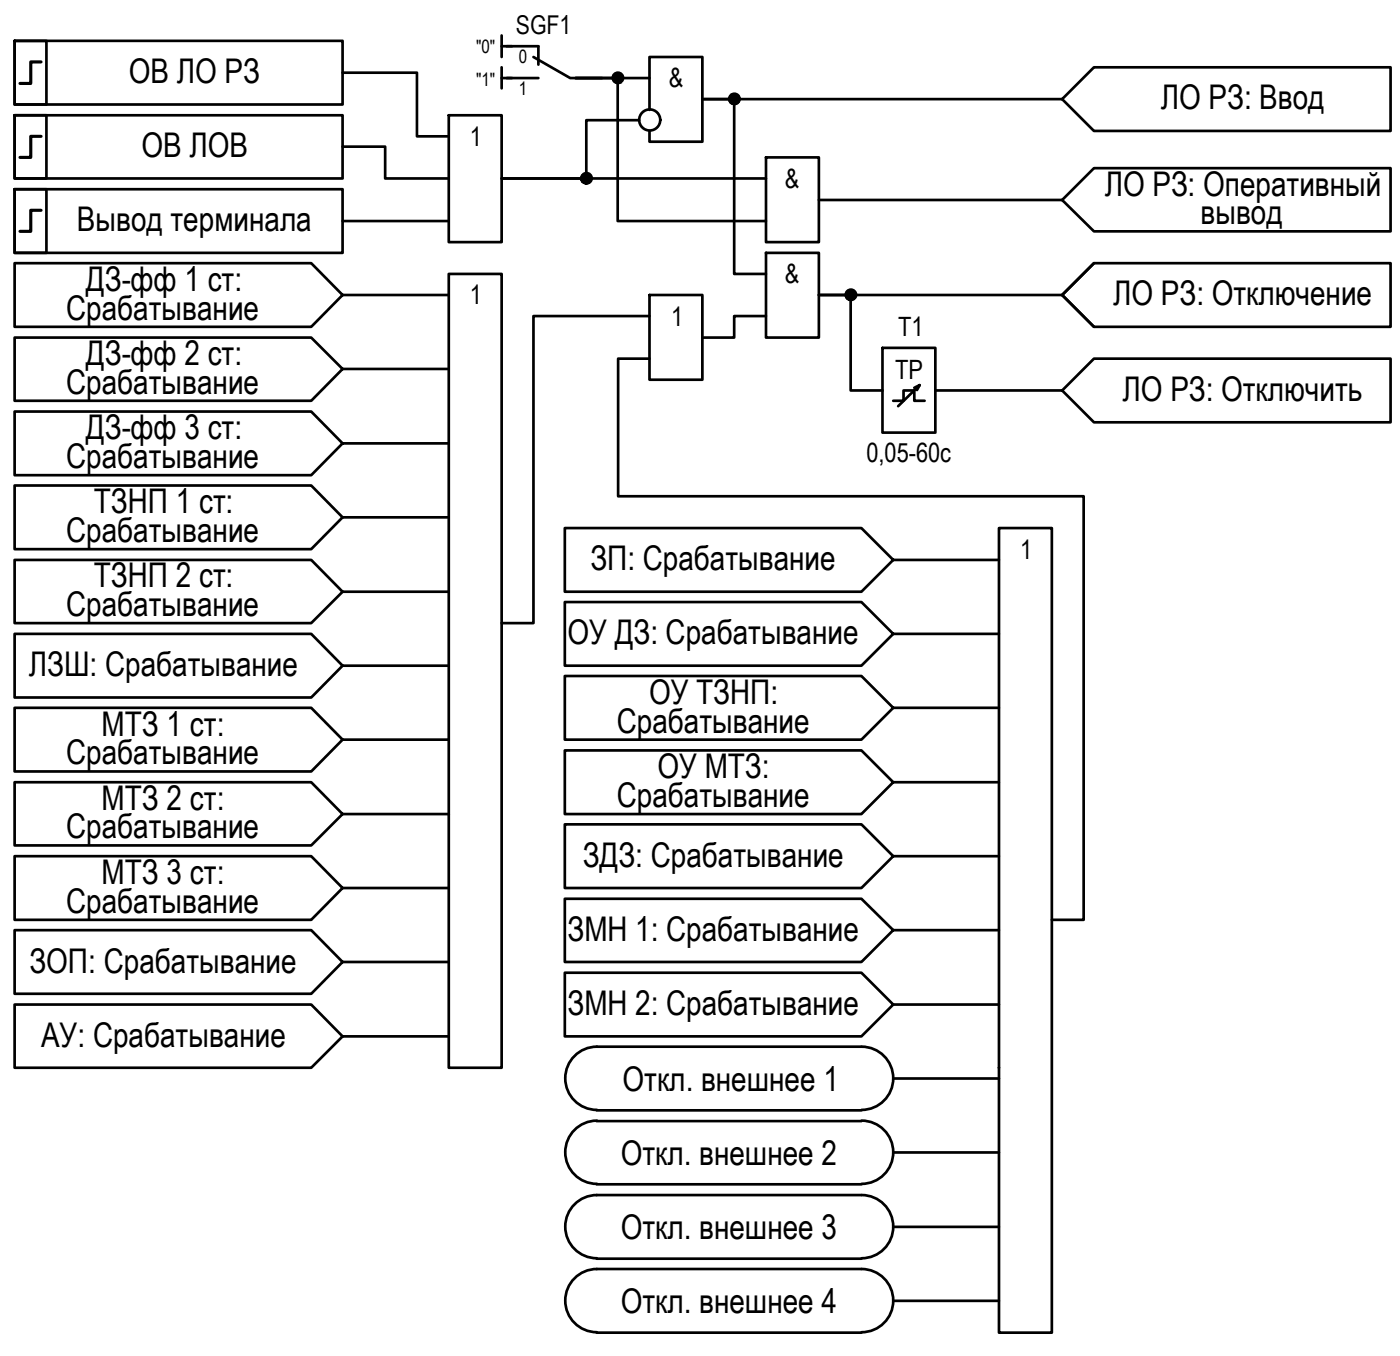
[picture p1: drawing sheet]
<svg xmlns="http://www.w3.org/2000/svg" width="132mm" height="128mm" viewBox="0 0 132 128" stroke-linecap="round" stroke-linejoin="round" font-family="sans-serif">
<!-- layer: 0 -->
<g fill="none" stroke="#000" stroke-width=".25">
<path d="M1.4 10.9h3v6h-3zM1.4 10.9h31v6h-31zM1.4 17.9h31v6h-31zM1.4 17.9h3v6h-3zM1.4 3.9h3v6h-3zM1.4 3.9h31v6h-31zM32.4 13.8h4v3.1h6M32.4 6.9h7v6h3M42.4 10.9h5v12h-5zM47.4 3.4v2M47.4 6.4v1.9M47.4 4.4h1"/>
<path d="M47.4 7.4h1M60.4 11.4h-5v5.5h-8h25M61.4 7.4h-7h4v13.5h14M61.4 10.4v-5h5v8h-5v-1M72.4 14.9h5v8h-5zM77.4 18.9h23M100.4 9.4l3-3h28v6h-28zM100.4 9.4h-34h3v16.5h3M100.4 18.9l3-3h28v6h-28zM1.4 24.9h28l3 3-3 3h-28zM1.4 31.9h28l3 2.9-3 3.1h-28zM32.4 27.9h10"/>
<path d="M32.4 20.9h10M32.4 34.8h10M42.4 25.9h5v74.9h-5zM61.4 27.9h5v8h-5zM61.4 33.9h-3v13h44v40h-3M61.4 29.9h-11v28.9h-3M72.4 23.9h5v8h-5zM72.4 29.9h-3v2h-3M83.4 32.9h5v8h-5zM84.4 37.9h1v-1h1v1h1M86.4 36.6l.5-.2-.3 .4M86.9 36.4l-2 2"/>
<path d="M88.4 36.9h12l3-3h28v6h-28l-3-3M100.4 27.9l3-3h28v6h-28zM100.4 27.9h-23h3v9h3M103.4 24.9l-3 3 3 3M1.4 45.9h28l3 3-3 3h-28zM1.4 52.9h28l3 3-3 2.9h-28zM1.4 59.9h28l3 3-3 3h-28zM32.4 41.9l-3 3h-28v-6h28l3 3h10M32.4 48.9h10M32.4 55.9h10M53.4 56.9h28l3 3-3 3h-28zM84.4 52.9l-3 3h-28v-6h28l3 3h10"/>
<path d="M84.4 59.9h10M94.4 49.9h5v76h-5zM1.4 66.9h28l3 3-3 3h-28zM1.4 73.9h28l3 3-3 2.9h-28zM32.4 62.9h10M32.4 69.9h10M32.4 76.9h10M53.4 63.8h28l3 3.1-3 3h-28zM53.4 70.9h28l3 3-3 3h-28zM53.4 77.9h28l3 3-3 3h-28zM84.4 66.9h10M84.4 73.9h10"/>
<path d="M1.4 80.9h28l3 3-3 3h-28zM1.4 87.8h28l3 3.1-3 3h-28zM1.4 94.9h28l3 3-3 2.9h-28zM32.4 83.9h10M32.4 90.9h10M32.4 97.9h10M53.4 84.9h28l3 2.9-3 3.1h-28zM53.4 91.9h28l3 3-3 3h-28zM56.4 98.9h25M56.4 98.9a2.98 2.98 0 0 0-3 2.9 2.98 2.98 0 0 0 3 3M81.4 98.9a2.98 2.98 0 0 1 3 2.9 2.98 2.98 0 0 1-3 3M84.4 80.9h10"/>
<path d="M84.4 87.8h10M84.4 94.9h10M56.4 104.9h25M56.4 105.9h25M56.4 111.9h25M56.4 112.9h25M56.4 118.9h25M56.4 119.9h25M56.4 105.8a2.98 2.98 0 0 0-3 3 2.98 2.98 0 0 0 3 3M56.4 112.9a2.98 2.98 0 0 0-3 3 2.98 2.98 0 0 0 3 2.9M56.4 119.9a2.98 2.98 0 0 0-3 2.9 2.98 2.98 0 0 0 3 3M81.4 105.8a2.98 2.98 0 0 1 3 3 2.98 2.98 0 0 1-3 3"/>
<path d="M81.4 112.9a2.98 2.98 0 0 1 3 3 2.98 2.98 0 0 1-3 2.9M81.4 119.9a2.98 2.98 0 0 1 3 2.9 2.98 2.98 0 0 1-3 3M84.4 101.9h10M84.4 108.8h10M84.4 115.9h10M56.4 125.9h25M84.4 122.9h10"/>
<circle cx="55.4" cy="16.8" r=".49"/>
<circle cx="58.4" cy="7.4" r=".49"/>
<circle cx="61.4" cy="11.3" r=".99"/>
<circle cx="69.4" cy="9.3" r=".49"/>
<circle cx="80.4" cy="27.8" r=".49"/>
</g>
<g fill="#000" stroke="#000" stroke-width=".09">
<path d="M55.1 17.3h.5zM55.2 16.4h.4zM55.3 17.4h.2zM55.3 16.4h.1zM58.3 7.8h.2zM58.3 6.9h.1zM68.9 9.7h.9zM69.3 9.9h.2zM69.3 8.9h.2zM80.3 27.4h.1z"/>
<path d="M55.3 17.4h.1zM55.3 17.4h.1z"/>
<path d="M55.3 16.4h.2zM55.3 16.4h.2z"/>
<path d="M55.3 16.4h.2zM55.2 16.4h.3z"/>
<path d="M55.2 16.4h.4zM55.2 16.4h.4zM55.1 16.4h.5z"/>
<path d="M55.2 17.3h.3zM55.2 17.3l.3 .1z"/>
<path d="M55.1 16.4l.6 .1zM55.1 16.4l.6 .1z"/>
<path d="M55.2 17.3h.4zM55.2 17.3h.3z"/>
<path d="M55.1 16.5h.6zM55.1 16.5h.6z"/>
<path d="M55.1 17.3h.6zM55.1 17.3h.5zM55.1 17.3h.5z"/>
<path d="M55.1 16.5h.6zM55.1 16.5h.6z"/>
<path d="M55.1 17.2h.6zM55.1 17.2l.6 .1z"/>
<path d="M55 16.5l.8 .1zM55 16.5l.8 .1z"/>
<path d="M55 17.2h.7zM55 17.2h.7z"/>
<path d="M55 16.6h.8zM55 16.6h.8z"/>
<path d="M55 17.2h.8zM55 17.2h.7z"/>
<path d="M55 16.6h.8zM55 16.6h.8z"/>
<path d="M54.9 16.6l1 .1zM54.9 16.6l1 .1z"/>
<path d="M54.9 17.1l.9 .1zM54.9 17.1l.9 .1z"/>
<path d="M55 17.2h.8zM55 17.2h.8z"/>
<path d="M54.9 16.7h1zM54.9 16.7h1z"/>
<path d="M54.9 16.7l1 .1zM54.9 16.7l1 .1z"/>
<path d="M54.9 16.8h1zM54.9 16.8h1z"/>
<path d="M54.9 16.8l1 .1zM54.9 16.8l1 .1z"/>
<path d="M54.9 16.9h1zM54.9 16.9h1z"/>
<path d="M54.9 16.9l1 .1v-.1zM54.9 16.9l1 .1h-1z"/>
<path d="M54.9 17h1zM54.9 17h1z"/>
<path d="M54.9 17l1 .1zM54.9 17l1 .1z"/>
<path d="M54.9 17.1h1zM54.9 17.1h.9z"/>
<path d="M58.3 7.8l.1 .1zM58.3 7.9h.1z"/>
<path d="M58.3 6.9h.2zM58.3 6.9h.2z"/>
<path d="M58.3 6.9h.2zM58.2 6.9h.3z"/>
<path d="M58.2 6.9h.4zM58.2 6.9h.4z"/>
<path d="M58.2 7.8h.3zM58.2 7.8h.3z"/>
<path d="M58.2 6.9h.4zM58.2 6.9h.4z"/>
<path d="M58.2 7.8h.4zM58.2 7.8h.3z"/>
<path d="M58.1 6.9h.6zM58.1 6.9h.6z"/>
<path d="M58.1 7.8h.5zM58.1 7.8h.5z"/>
<path d="M58.1 6.9l.6 .1zM58.1 6.9l.6 .1z"/>
<path d="M58.1 7.8h.6zM58.1 7.8h.5z"/>
<path d="M58.1 7h.6zM58.1 7h.6z"/>
<path d="M58.1 7.8h.6zM58.1 7.8h.6z"/>
<path d="M58 7l.8 .1zM58 7l.8 .1zM58 7.1h.8zM58 7.1h.8z"/>
<path d="M58 7.7h.7zM58 7.7l.7 .1z"/>
<path d="M58 7.1h.8zM58 7.1h.8z"/>
<path d="M58 7.6l.8 .1zM58 7.6l.8 .1z"/>
<path d="M58 7.7h.8zM58 7.7h.7z"/>
<path d="M57.9 7.1l.9 .1zM57.9 7.1l.9 .1z"/>
<path d="M57.9 7.2h1h-.1zM57.9 7.2h1h-1z"/>
<path d="M57.9 7.5l.9 .1zM57.9 7.5l.9 .1z"/>
<path d="M57.9 7.6h.9zM57.9 7.6h.9z"/>
<path d="M57.9 7.2l1 .1zM57.9 7.2l1 .1z"/>
<path d="M57.9 7.3h1zM57.9 7.3h1z"/>
<path d="M57.9 7.3l1 .1zM57.9 7.3l1 .1z"/>
<path d="M57.9 7.4h1zM57.9 7.4h1z"/>
<path d="M57.9 7.4l1 .1zM57.9 7.4l1 .1z"/>
<path d="M57.9 7.5h1zM57.9 7.5h1z"/>
<path d="M57.9 7.5h1zM57.9 7.5h.9z"/>
<path d="M69.3 9.9h.2zM69.3 9.9h.2z"/>
<path d="M69.3 8.9h.2zM69.3 8.9h.2z"/>
<path d="M69.3 8.9h.2zM69.2 8.9h.3z"/>
<path d="M69.2 9.8h.3zM69.2 9.8h.4z"/>
<path d="M69.2 9.8h.3zM69.2 9.8l.3 .1z"/>
<path d="M69.2 8.9h.4zM69.2 8.9h.4z"/>
<path d="M69.2 8.9h.4zM69.1 8.9h.5z"/>
<path d="M69.1 8.9l.6 .1zM69.1 8.9l.6 .1z"/>
<path d="M69.1 9.8h.5zM69.1 9.8h.6z"/>
<path d="M69.1 9.8h.5zM69.1 9.8h.5z"/>
<path d="M69.1 9h.6zM69.1 9h.6z"/>
<path d="M69.1 9h.6zM69 9h.7z"/>
<path d="M69.1 9.7h.6zM69.1 9.7l.6 .1z"/>
<path d="M69 9l.8 .1zM69 9l.8 .1z"/>
<path d="M69 9.7h.7zM69 9.7h.7z"/>
<path d="M69 9.1h.8zM69 9.1h.8z"/>
<path d="M68.9 9.1l.9 .1zM68.9 9.1l.9 .1z"/>
<path d="M69 9.7h.8zM69 9.7h.7z"/>
<path d="M68.9 9.2h.9zM68.9 9.2h.9z"/>
<path d="M68.9 9.2h1zM68.9 9.2h1z"/>
<path d="M68.9 9.6h.9zM68.9 9.6h.9z"/>
<path d="M68.9 9.6h.9zM68.9 9.6l.9 .1zM68.9 9.7h.9z"/>
<path d="M68.9 9.2l1 .1zM68.9 9.2l1 .1z"/>
<path d="M68.9 9.3h1zM68.9 9.3h1z"/>
<path d="M68.9 9.3l1 .1zM68.9 9.3l1 .1z"/>
<path d="M68.9 9.4h1zM68.9 9.4h1z"/>
<path d="M68.9 9.4h1zM68.9 9.4h1z"/>
<path d="M68.9 9.4l1 .1zM68.9 9.4l1 .1z"/>
<path d="M68.9 9.5l.9 .1 .1-.1zM68.9 9.5l.9 .1h-.9z"/>
<path d="M80.3 28.4h.1zM80.3 28.4h.1zM80.3 28.4h.2z"/>
<path d="M80.3 27.4h.2zM80.3 27.4h.2z"/>
<path d="M80.3 27.4h.2zM80.2 27.4h.3z"/>
<path d="M80.2 27.4h.4zM80.2 27.4h.4z"/>
<path d="M80.2 28.3h.3zM80.2 28.3l.3 .1z"/>
<path d="M80.2 27.4h.4zM80.1 27.4h.5z"/>
<path d="M80.2 28.3h.4zM80.2 28.3h.3z"/>
<path d="M80.1 27.4l.6 .1zM80.1 27.4l.6 .1z"/>
<path d="M80.1 28.3h.5zM80.1 28.3h.5z"/>
<path d="M80.1 27.5h.6zM80 27.5h.7z"/>
<path d="M80.1 28.3h.6zM80.1 28.3h.5z"/>
<path d="M80 27.5h.8zM80 27.5h.8z"/>
<path d="M80 28.2h.7zM80 28.2l.7 .1z"/>
<path d="M80 27.5l.8 .1zM80 27.5l.8 .1z"/>
<path d="M80 27.6h.8zM80 27.6h.8z"/>
<path d="M80 28.2h.8zM80 28.2h.8z"/>
<path d="M80 28.2h.8zM80 28.2h.7z"/>
<path d="M80 27.6l.8 .1zM80 27.6l.8 .1z"/>
<path d="M80 28.2h.8zM80 28.2h.8z"/>
<path d="M80 27.7h.8zM80 27.7h.8z"/>
<path d="M79.9 27.7h.9zM79.9 27.7h.9z"/>
<path d="M79.9 27.7l1 .1zM79.9 27.7l1 .1z"/>
<path d="M79.9 28l.9 .1v-.1zM79.9 28l.9 .1h-.9z"/>
<path d="M79.9 28.1h.9zM79.9 28.1h.9z"/>
<path d="M80 28.1h.8zM80 28.1l.8 .1z"/>
<path d="M79.9 27.8h1zM79.9 27.8h1z"/>
<path d="M79.9 27.8l1 .1zM79.9 27.8l1 .1z"/>
<path d="M79.9 27.9h1zM79.9 27.9h1z"/>
<path d="M79.9 27.9h1zM79.9 27.9h1z"/>
<path d="M79.9 27.9h1zM79.9 27.9l.9 .1z"/>
</g>
<path d="M3.9 12.9h-1v2h-1M3.9 19.9h-1v2h-1M3.9 5.8h-1v2.1h-1" fill="none" stroke="#000" stroke-width=".3"/>
<path d="M47.9 4.4h3v1.7M47.9 7.4h3M50.4 5.4l3.5 2h3" fill="none" stroke="#000" stroke-width=".25"/>
<g font-size="3.2">
<text x="12.2" y="7.8">ОВ ЛО РЗ</text>
<text x="109.7" y="10.3">ЛО РЗ: Ввод</text>
<text x="13.4" y="14.9">ОВ ЛОВ</text>
<text x="7.3" y="21.8">Вывод терминала</text>
<text x="104.4" y="18.5">ЛО РЗ: Оперативный</text>
<text x="113.4" y="21.2">вывод</text>
<text x="8.1" y="27.5">ДЗ-фф 1 ст:</text>
<text x="105.2" y="28.8">ЛО РЗ: Отключение</text>
<text x="6.2" y="30.2">Срабатывание</text>
<text x="8.1" y="34.5">ДЗ-фф 2 ст:</text>
<text x="6.2" y="37.2">Срабатывание</text>
<text x="8.1" y="41.5">ДЗ-фф 3 ст:</text>
<text x="106.1" y="37.9">ЛО РЗ: Отключить</text>
<text x="6.2" y="44.2">Срабатывание</text>
<text x="6.2" y="51.2">Срабатывание</text>
<text x="8.9" y="48.5">ТЗНП 1 ст:</text>
<text x="55.8" y="53.9">ЗП: Срабатывание</text>
<text x="6.2" y="58.2">Срабатывание</text>
<text x="8.9" y="55.5">ТЗНП 2 ст:</text>
<text x="2.7" y="63.8">ЛЗШ: Срабатывание</text>
<text x="53.6" y="60.8">ОУ ДЗ: Срабатывание</text>
<text x="9.6" y="69.5">МТЗ 1 ст:</text>
<text x="58.3" y="69.2">Срабатывание</text>
<text x="61.3" y="66.5">ОУ ТЗНП:</text>
<text x="6.2" y="72.2">Срабатывание</text>
<text x="9.6" y="76.5">МТЗ 2 ст:</text>
<text x="58.3" y="76.2">Срабатывание</text>
<text x="62.1" y="73.5">ОУ МТЗ:</text>
<text x="6.2" y="79.2">Срабатывание</text>
<text x="9.6" y="83.4">МТЗ 3 ст:</text>
<text x="55.1" y="81.8">ЗДЗ: Срабатывание</text>
<text x="6.2" y="86.2">Срабатывание</text>
<text x="53.6" y="88.9">ЗМН 1: Срабатывание</text>
<text x="2.8" y="91.9">ЗОП: Срабатывание</text>
<text x="53.6" y="95.8">ЗМН 2: Срабатывание</text>
<text x="3.9" y="98.9">АУ: Срабатывание</text>
<text x="58.8" y="103">Откл. внешнее 1</text>
<text x="58.7" y="110">Откл. внешнее 2</text>
<text x="58.7" y="117">Откл. внешнее 3</text>
<text x="58.7" y="124">Откл. внешнее 4</text>
</g>
<g font-size="2.5">
<text x="63.2" y="8.3">&amp;</text>
<text x="44.4" y="13.8">1</text>
<text x="74.2" y="17.7">&amp;</text>
<text x="44.4" y="28.8">1</text>
<text x="74.2" y="26.8">&amp;</text>
<text x="63.4" y="30.8">1</text>
<text x="84.6" y="35.8">TP</text>
<text x="84.9" y="31.8">T1</text>
<text x="81.9" y="43.6">0,05-60с</text>
<text x="96.4" y="52.8">1</text>
</g>
<text font-size="2.4" x="48.8" y="3.2">SGF1</text>
<g font-size="1.7">
<text x="45" y="5">&quot;0&quot;</text>
<text x="49" y="6">0</text>
<text x="45" y="8.1">&quot;1&quot;</text>
<text x="49" y="9">1</text>
</g>
</svg>
